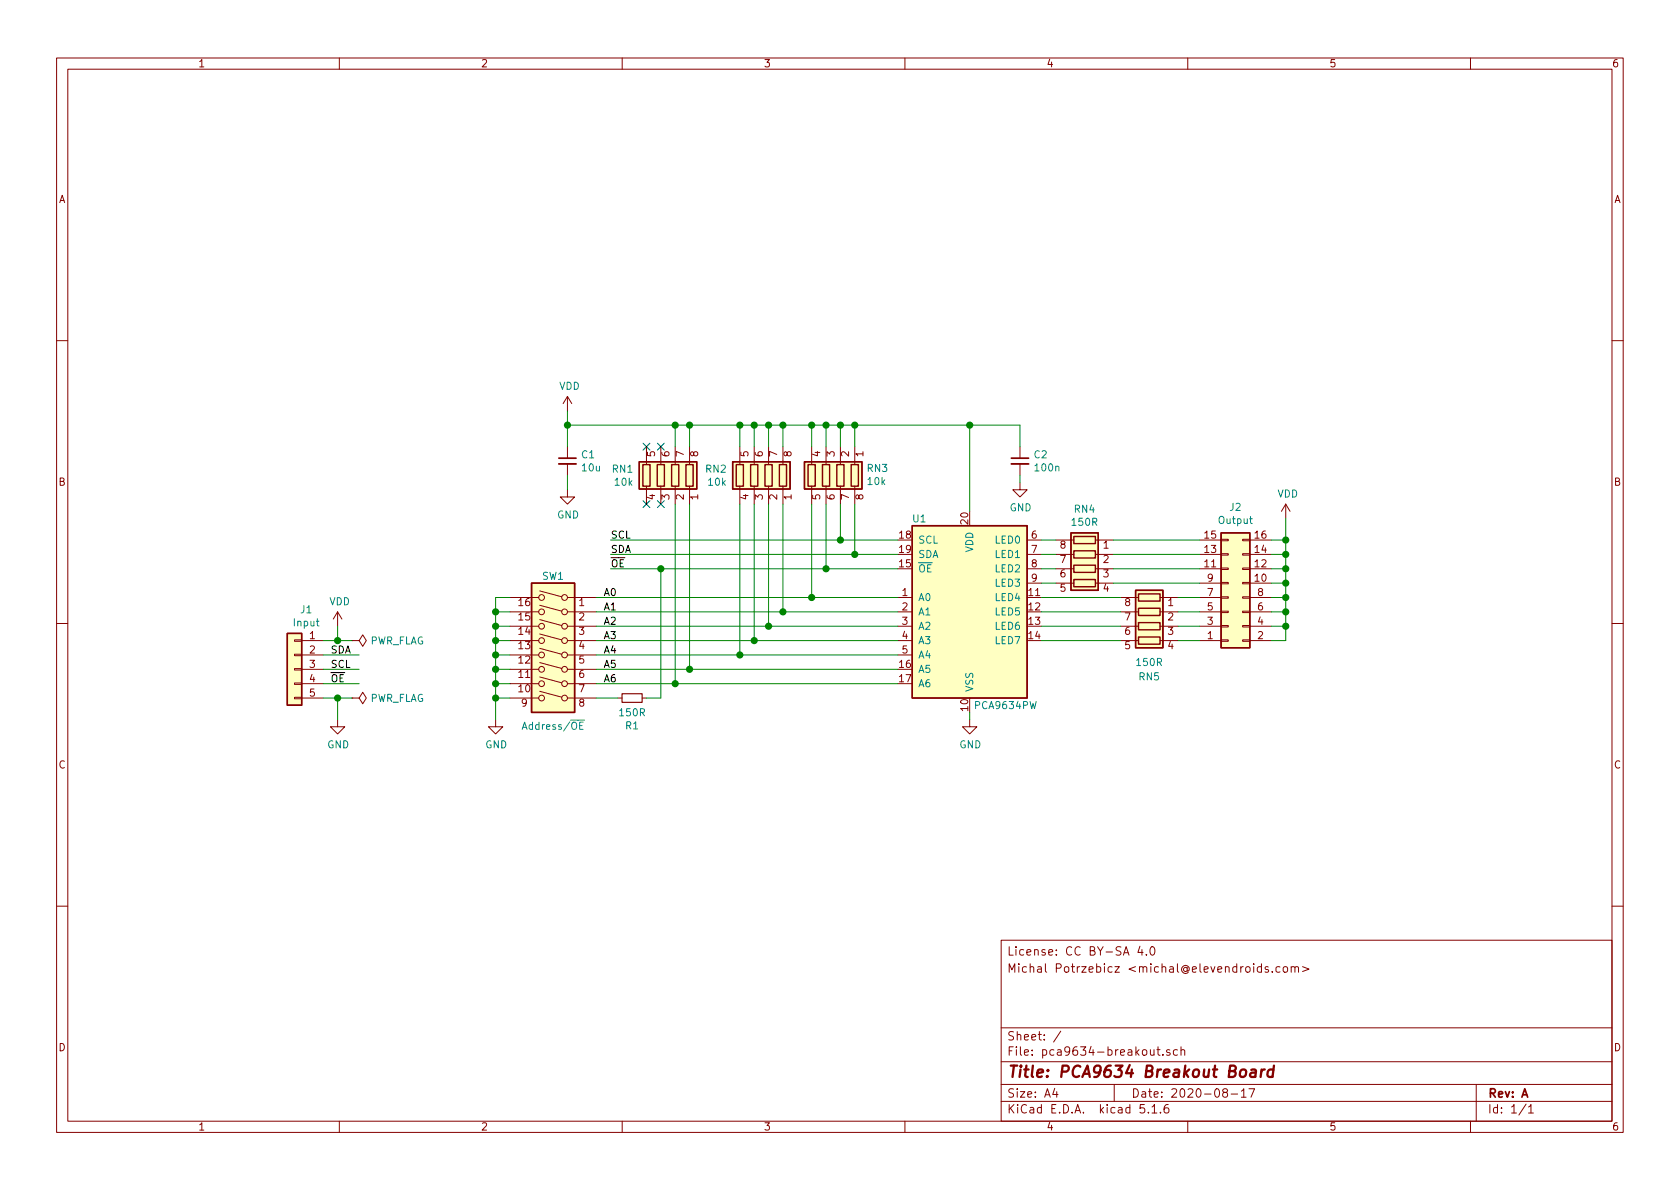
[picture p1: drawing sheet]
EESchema Schematic File Version 4
EELAYER 30 0
EELAYER END
$Descr A4 11693 8268
encoding utf-8
Sheet 1 1
Title "PCA9634 Breakout Board"
Date "2020-08-17"
Rev "A"
Comp ""
Comment1 ""
Comment2 ""
Comment3 "Michal Potrzebicz <michal@elevendroids.com>"
Comment4 "License: CC BY-SA 4.0"
$EndDescr
$Comp
L Elevendroids_Driver_LED:PCA9634PW U1
U 1 1
P 6750 4250
F 0 "U1" H 6400 4900 50  0000 C CNN
F 1 "PCA9634PW" H 7000 3600 50  0000 C CNN
F 2 "Package_SO:TSSOP-20_4.4x6.5mm_P0.65mm" H 6800 4250 50  0001 C CNN
F 3 "https://www.nxp.com/docs/en/data-sheet/PCA9634.pdf" H 6800 4250 50  0001 C CNN
	1    6750 4250
	1    0    0    -1  
$EndComp
$Comp
L Device:R_Pack04 RN4
U 1 1
P 7550 3950
F 0 "RN4" V 7133 3950 50  0000 C CNN
F 1 "150R" V 7224 3950 50  0000 C CNN
F 2 "Resistor_SMD:R_Array_Convex_4x0603" V 7825 3950 50  0001 C CNN
F 3 "~" H 7550 3950 50  0001 C CNN
	1    7550 3950
	0    -1   1    0   
$EndComp
$Comp
L Device:R_Pack04 RN5
U 1 1
P 8000 4350
F 0 "RN5" V 8350 4350 50  0000 C CNN
F 1 "150R" V 8250 4350 50  0000 C CNN
F 2 "Resistor_SMD:R_Array_Convex_4x0603" V 8275 4350 50  0001 C CNN
F 3 "~" H 8000 4350 50  0001 C CNN
	1    8000 4350
	0    -1   1    0   
$EndComp
Wire Wire Line
	7250 3750 7350 3750
Wire Wire Line
	7250 3850 7350 3850
Wire Wire Line
	7250 3950 7350 3950
Wire Wire Line
	7250 4050 7350 4050
Wire Wire Line
	7250 4150 7800 4150
Wire Wire Line
	7250 4250 7800 4250
Wire Wire Line
	7250 4350 7800 4350
Wire Wire Line
	7250 4450 7800 4450
$Comp
L Connector_Generic:Conn_02x08_Odd_Even J2
U 1 1
P 8550 4150
F 0 "J2" H 8600 3525 50  0000 C CNN
F 1 "Output" H 8600 3616 50  0000 C CNN
F 2 "Connector_PinHeader_2.54mm:PinHeader_2x08_P2.54mm_Vertical" H 8550 4150 50  0001 C CNN
F 3 "~" H 8550 4150 50  0001 C CNN
	1    8550 4150
	1    0    0    1   
$EndComp
Wire Wire Line
	7750 3750 8350 3750
Wire Wire Line
	7750 3850 8350 3850
Wire Wire Line
	7750 3950 8350 3950
Wire Wire Line
	7750 4050 8350 4050
Wire Wire Line
	8200 4150 8350 4150
Wire Wire Line
	8200 4250 8350 4250
Wire Wire Line
	8200 4350 8350 4350
Wire Wire Line
	8200 4450 8350 4450
Wire Wire Line
	8850 3750 8950 3750
Wire Wire Line
	8950 3750 8950 3850
Wire Wire Line
	8850 3850 8950 3850
Connection ~ 8950 3850
Wire Wire Line
	8950 3850 8950 3950
Wire Wire Line
	8850 3950 8950 3950
Connection ~ 8950 3950
Wire Wire Line
	8950 3950 8950 4050
Wire Wire Line
	8850 4050 8950 4050
Connection ~ 8950 4050
Wire Wire Line
	8950 4050 8950 4150
Wire Wire Line
	8850 4150 8950 4150
Connection ~ 8950 4150
Wire Wire Line
	8950 4150 8950 4250
Wire Wire Line
	8850 4250 8950 4250
Connection ~ 8950 4250
Wire Wire Line
	8950 4250 8950 4350
Wire Wire Line
	8850 4350 8950 4350
Connection ~ 8950 4350
Wire Wire Line
	8950 4350 8950 4450
Wire Wire Line
	8850 4450 8950 4450
$Comp
L power:GND #PWR04
U 1 1
P 6750 5000
F 0 "#PWR04" H 6750 4750 50  0001 C CNN
F 1 "GND" H 6755 4827 50  0000 C CNN
F 2 "" H 6750 5000 50  0001 C CNN
F 3 "" H 6750 5000 50  0001 C CNN
	1    6750 5000
	1    0    0    -1  
$EndComp
$Comp
L Device:R_Pack04 RN2
U 1 1
P 5250 3300
F 0 "RN2" H 5438 3346 50  0000 L CNN
F 1 "10k" H 5438 3255 50  0000 L CNN
F 2 "Resistor_SMD:R_Array_Convex_4x0603" V 5525 3300 50  0001 C CNN
F 3 "~" H 5250 3300 50  0001 C CNN
	1    5250 3300
	-1   0    0    -1  
$EndComp
$Comp
L Device:R_Pack04 RN3
U 1 1
P 5750 3300
F 0 "RN3" H 5470 3254 50  0000 R CNN
F 1 "10k" H 5470 3345 50  0000 R CNN
F 2 "Resistor_SMD:R_Array_Convex_4x0603" V 6025 3300 50  0001 C CNN
F 3 "~" H 5750 3300 50  0001 C CNN
	1    5750 3300
	-1   0    0    1   
$EndComp
Wire Wire Line
	6250 4350 5350 4350
Wire Wire Line
	6250 4550 5150 4550
Wire Wire Line
	6250 3950 5750 3950
Wire Wire Line
	5750 3950 5750 3500
Wire Wire Line
	5650 3500 5650 4150
Wire Wire Line
	5650 4150 6250 4150
Wire Wire Line
	5450 3500 5450 4250
Wire Wire Line
	5450 4250 6250 4250
Wire Wire Line
	5350 3500 5350 4350
Wire Wire Line
	5250 3500 5250 4450
Wire Wire Line
	5250 4450 6250 4450
Wire Wire Line
	5150 3500 5150 4550
Wire Wire Line
	6750 3550 6750 2950
Wire Wire Line
	5150 2950 5150 3100
Wire Wire Line
	5250 3100 5250 2950
Connection ~ 5250 2950
Wire Wire Line
	5250 2950 5150 2950
Wire Wire Line
	5350 3100 5350 2950
Connection ~ 5350 2950
Wire Wire Line
	5350 2950 5250 2950
Wire Wire Line
	5450 3100 5450 2950
Connection ~ 5450 2950
Wire Wire Line
	5450 2950 5350 2950
Wire Wire Line
	5650 3100 5650 2950
Connection ~ 5650 2950
Wire Wire Line
	5650 2950 5450 2950
Wire Wire Line
	5750 3100 5750 2950
Connection ~ 5750 2950
Wire Wire Line
	5750 2950 5650 2950
Wire Wire Line
	5850 3100 5850 2950
Connection ~ 5850 2950
Wire Wire Line
	5850 2950 5750 2950
Wire Wire Line
	5950 3100 5950 2950
Connection ~ 5950 2950
Wire Wire Line
	5950 2950 5850 2950
Connection ~ 5750 3950
$Comp
L Connector_Generic:Conn_01x05 J1
U 1 1
P 2050 4650
F 0 "J1" H 1968 5067 50  0000 C CNN
F 1 "Input" H 1968 4976 50  0000 C CNN
F 2 "Connector_PinHeader_2.54mm:PinHeader_1x05_P2.54mm_Vertical" H 2050 4650 50  0001 C CNN
F 3 "~" H 2050 4650 50  0001 C CNN
	1    2050 4650
	-1   0    0    -1  
$EndComp
Wire Wire Line
	2250 4450 2350 4450
Wire Wire Line
	2350 4450 2350 4350
Connection ~ 5150 2950
$Comp
L power:GND #PWR01
U 1 1
P 2350 5000
F 0 "#PWR01" H 2350 4750 50  0001 C CNN
F 1 "GND" H 2355 4827 50  0000 C CNN
F 2 "" H 2350 5000 50  0001 C CNN
F 3 "" H 2350 5000 50  0001 C CNN
	1    2350 5000
	1    0    0    -1  
$EndComp
Wire Wire Line
	2250 4850 2350 4850
Wire Wire Line
	2350 4850 2350 5000
Wire Wire Line
	6750 4950 6750 5000
Wire Wire Line
	6250 4650 4800 4650
Wire Wire Line
	4800 4650 4800 3500
Wire Wire Line
	4700 3500 4700 4750
Wire Wire Line
	4700 4750 6250 4750
Connection ~ 5650 4150
Connection ~ 5450 4250
Connection ~ 5350 4350
Connection ~ 5250 4450
Connection ~ 5150 4550
Connection ~ 4800 4650
Connection ~ 4700 4750
Wire Wire Line
	4600 4850 4600 3950
Wire Wire Line
	4600 3950 5750 3950
Wire Wire Line
	4800 3100 4800 2950
Connection ~ 4800 2950
Wire Wire Line
	4800 2950 5150 2950
Wire Wire Line
	4700 3100 4700 2950
Connection ~ 4700 2950
Wire Wire Line
	4700 2950 4800 2950
$Comp
L power:GND #PWR03
U 1 1
P 3450 5000
F 0 "#PWR03" H 3450 4750 50  0001 C CNN
F 1 "GND" H 3455 4827 50  0000 C CNN
F 2 "" H 3450 5000 50  0001 C CNN
F 3 "" H 3450 5000 50  0001 C CNN
	1    3450 5000
	1    0    0    -1  
$EndComp
Wire Wire Line
	3450 5000 3450 4850
Connection ~ 3450 4250
Wire Wire Line
	3450 4250 3450 4150
Connection ~ 3450 4350
Wire Wire Line
	3450 4350 3450 4250
Connection ~ 3450 4450
Wire Wire Line
	3450 4450 3450 4350
Connection ~ 3450 4550
Wire Wire Line
	3450 4550 3450 4450
Connection ~ 3450 4650
Wire Wire Line
	3450 4650 3450 4550
Connection ~ 3450 4750
Wire Wire Line
	3450 4750 3450 4650
Connection ~ 3450 4850
Wire Wire Line
	3450 4850 3450 4750
$Comp
L Device:C_Small C1
U 1 1
P 3950 3200
F 0 "C1" H 4042 3246 50  0000 L CNN
F 1 "10u" H 4042 3155 50  0000 L CNN
F 2 "Capacitor_SMD:C_0805_2012Metric" H 3950 3200 50  0001 C CNN
F 3 "~" H 3950 3200 50  0001 C CNN
	1    3950 3200
	1    0    0    -1  
$EndComp
Wire Wire Line
	3950 3100 3950 2950
Connection ~ 3950 2950
$Comp
L power:GND #PWR02
U 1 1
P 3950 3400
F 0 "#PWR02" H 3950 3150 50  0001 C CNN
F 1 "GND" H 3955 3227 50  0000 C CNN
F 2 "" H 3950 3400 50  0001 C CNN
F 3 "" H 3950 3400 50  0001 C CNN
	1    3950 3400
	1    0    0    -1  
$EndComp
Wire Wire Line
	3950 3300 3950 3400
Wire Wire Line
	3550 4850 3450 4850
Wire Wire Line
	3550 4750 3450 4750
Wire Wire Line
	3550 4650 3450 4650
Wire Wire Line
	3550 4550 3450 4550
Wire Wire Line
	3550 4450 3450 4450
Wire Wire Line
	3550 4350 3450 4350
Wire Wire Line
	3550 4250 3450 4250
Wire Wire Line
	5650 4150 4150 4150
Wire Wire Line
	4150 4250 5450 4250
Wire Wire Line
	4150 4350 5350 4350
Wire Wire Line
	4150 4450 5250 4450
Wire Wire Line
	4150 4550 5150 4550
Wire Wire Line
	4150 4650 4800 4650
Wire Wire Line
	4150 4750 4700 4750
Wire Wire Line
	3450 4150 3550 4150
Wire Wire Line
	6750 2950 5950 2950
Wire Wire Line
	7100 3350 7100 3300
$Comp
L power:GND #PWR05
U 1 1
P 7100 3350
F 0 "#PWR05" H 7100 3100 50  0001 C CNN
F 1 "GND" H 7105 3177 50  0000 C CNN
F 2 "" H 7100 3350 50  0001 C CNN
F 3 "" H 7100 3350 50  0001 C CNN
	1    7100 3350
	1    0    0    -1  
$EndComp
$Comp
L Device:C_Small C2
U 1 1
P 7100 3200
F 0 "C2" H 7192 3246 50  0000 L CNN
F 1 "100n" H 7192 3155 50  0000 L CNN
F 2 "Capacitor_SMD:C_0603_1608Metric" H 7100 3200 50  0001 C CNN
F 3 "~" H 7100 3200 50  0001 C CNN
	1    7100 3200
	1    0    0    -1  
$EndComp
Wire Wire Line
	7100 2950 7100 3100
Connection ~ 6750 2950
Wire Wire Line
	6750 2950 7100 2950
Wire Wire Line
	4250 3950 4600 3950
Connection ~ 4600 3950
Wire Wire Line
	4250 3850 5950 3850
Wire Wire Line
	5950 3500 5950 3850
Connection ~ 5950 3850
Wire Wire Line
	5950 3850 6250 3850
Wire Wire Line
	5850 3500 5850 3750
Connection ~ 5850 3750
Wire Wire Line
	5850 3750 6250 3750
Wire Wire Line
	3950 2950 4700 2950
$Comp
L Device:R_Pack04 RN1
U 1 1
P 4600 3300
F 0 "RN1" H 4788 3346 50  0000 L CNN
F 1 "10k" H 4788 3255 50  0000 L CNN
F 2 "Resistor_SMD:R_Array_Convex_4x0603" V 4875 3300 50  0001 C CNN
F 3 "~" H 4600 3300 50  0001 C CNN
	1    4600 3300
	-1   0    0    -1  
$EndComp
Text Label 4250 3750 0    50   ~ 0
SCL
Text Label 4250 3850 0    50   ~ 0
SDA
Text Label 4250 3950 0    50   ~ 0
~OE
Wire Wire Line
	4250 3750 5850 3750
Wire Wire Line
	2250 4550 2500 4550
Wire Wire Line
	2250 4650 2500 4650
Wire Wire Line
	2250 4750 2500 4750
Text Label 2300 4750 0    50   ~ 0
~OE
Text Label 2300 4550 0    50   ~ 0
SDA
Text Label 2300 4650 0    50   ~ 0
SCL
NoConn ~ 4500 3500
NoConn ~ 4600 3500
NoConn ~ 4600 3100
NoConn ~ 4500 3100
$Comp
L power:VDD #PWR0101
U 1 1
P 3950 2850
F 0 "#PWR0101" H 3950 2700 50  0001 C CNN
F 1 "VDD" H 3965 3023 50  0000 C CNN
F 2 "" H 3950 2850 50  0001 C CNN
F 3 "" H 3950 2850 50  0001 C CNN
	1    3950 2850
	1    0    0    -1  
$EndComp
Wire Wire Line
	3950 2850 3950 2950
$Comp
L power:VDD #PWR0102
U 1 1
P 2350 4350
F 0 "#PWR0102" H 2350 4200 50  0001 C CNN
F 1 "VDD" H 2365 4523 50  0000 C CNN
F 2 "" H 2350 4350 50  0001 C CNN
F 3 "" H 2350 4350 50  0001 C CNN
	1    2350 4350
	1    0    0    -1  
$EndComp
$Comp
L power:PWR_FLAG #FLG0101
U 1 1
P 2450 4450
F 0 "#FLG0101" H 2450 4525 50  0001 C CNN
F 1 "PWR_FLAG" V 2450 4578 50  0000 L CNN
F 2 "" H 2450 4450 50  0001 C CNN
F 3 "~" H 2450 4450 50  0001 C CNN
	1    2450 4450
	0    1    1    0   
$EndComp
Wire Wire Line
	2450 4450 2350 4450
Connection ~ 2350 4450
$Comp
L power:PWR_FLAG #FLG0102
U 1 1
P 2450 4850
F 0 "#FLG0102" H 2450 4925 50  0001 C CNN
F 1 "PWR_FLAG" V 2450 4978 50  0000 L CNN
F 2 "" H 2450 4850 50  0001 C CNN
F 3 "~" H 2450 4850 50  0001 C CNN
	1    2450 4850
	0    1    1    0   
$EndComp
Wire Wire Line
	2450 4850 2350 4850
Connection ~ 2350 4850
Text Label 4200 4150 0    50   ~ 0
A0
Text Label 4200 4250 0    50   ~ 0
A1
Text Label 4200 4350 0    50   ~ 0
A2
Text Label 4200 4450 0    50   ~ 0
A3
Text Label 4200 4550 0    50   ~ 0
A4
Text Label 4200 4650 0    50   ~ 0
A5
Text Label 4200 4750 0    50   ~ 0
A6
Wire Wire Line
	4150 4850 4300 4850
Wire Wire Line
	4500 4850 4600 4850
$Comp
L Device:R_Small R1
U 1 1
P 4400 4850
F 0 "R1" V 4204 4850 50  0000 C CNN
F 1 "150R" V 4295 4850 50  0000 C CNN
F 2 "Resistor_SMD:R_0603_1608Metric" H 4400 4850 50  0001 C CNN
F 3 "~" H 4400 4850 50  0001 C CNN
	1    4400 4850
	0    1    -1   0   
$EndComp
$Comp
L power:VDD #PWR0103
U 1 1
P 8950 3600
F 0 "#PWR0103" H 8950 3450 50  0001 C CNN
F 1 "VDD" H 8965 3773 50  0000 C CNN
F 2 "" H 8950 3600 50  0001 C CNN
F 3 "" H 8950 3600 50  0001 C CNN
	1    8950 3600
	1    0    0    -1  
$EndComp
Wire Wire Line
	8950 3600 8950 3750
Connection ~ 8950 3750
$Comp
L Switch:SW_DIP_x08 SW1
U 1 1
P 3850 4550
F 0 "SW1" H 3850 5100 50  0000 C CNN
F 1 "Address/~OE" H 3850 4050 50  0000 C CNN
F 2 "Button_Switch_SMD:SW_DIP_SPSTx08_Slide_6.7x21.88mm_W6.73mm_P2.54mm_LowProfile_JPin" H 3850 4550 50  0001 C CNN
F 3 "~" H 3850 4550 50  0001 C CNN
	1    3850 4550
	-1   0    0    -1  
$EndComp
$EndSCHEMATC
